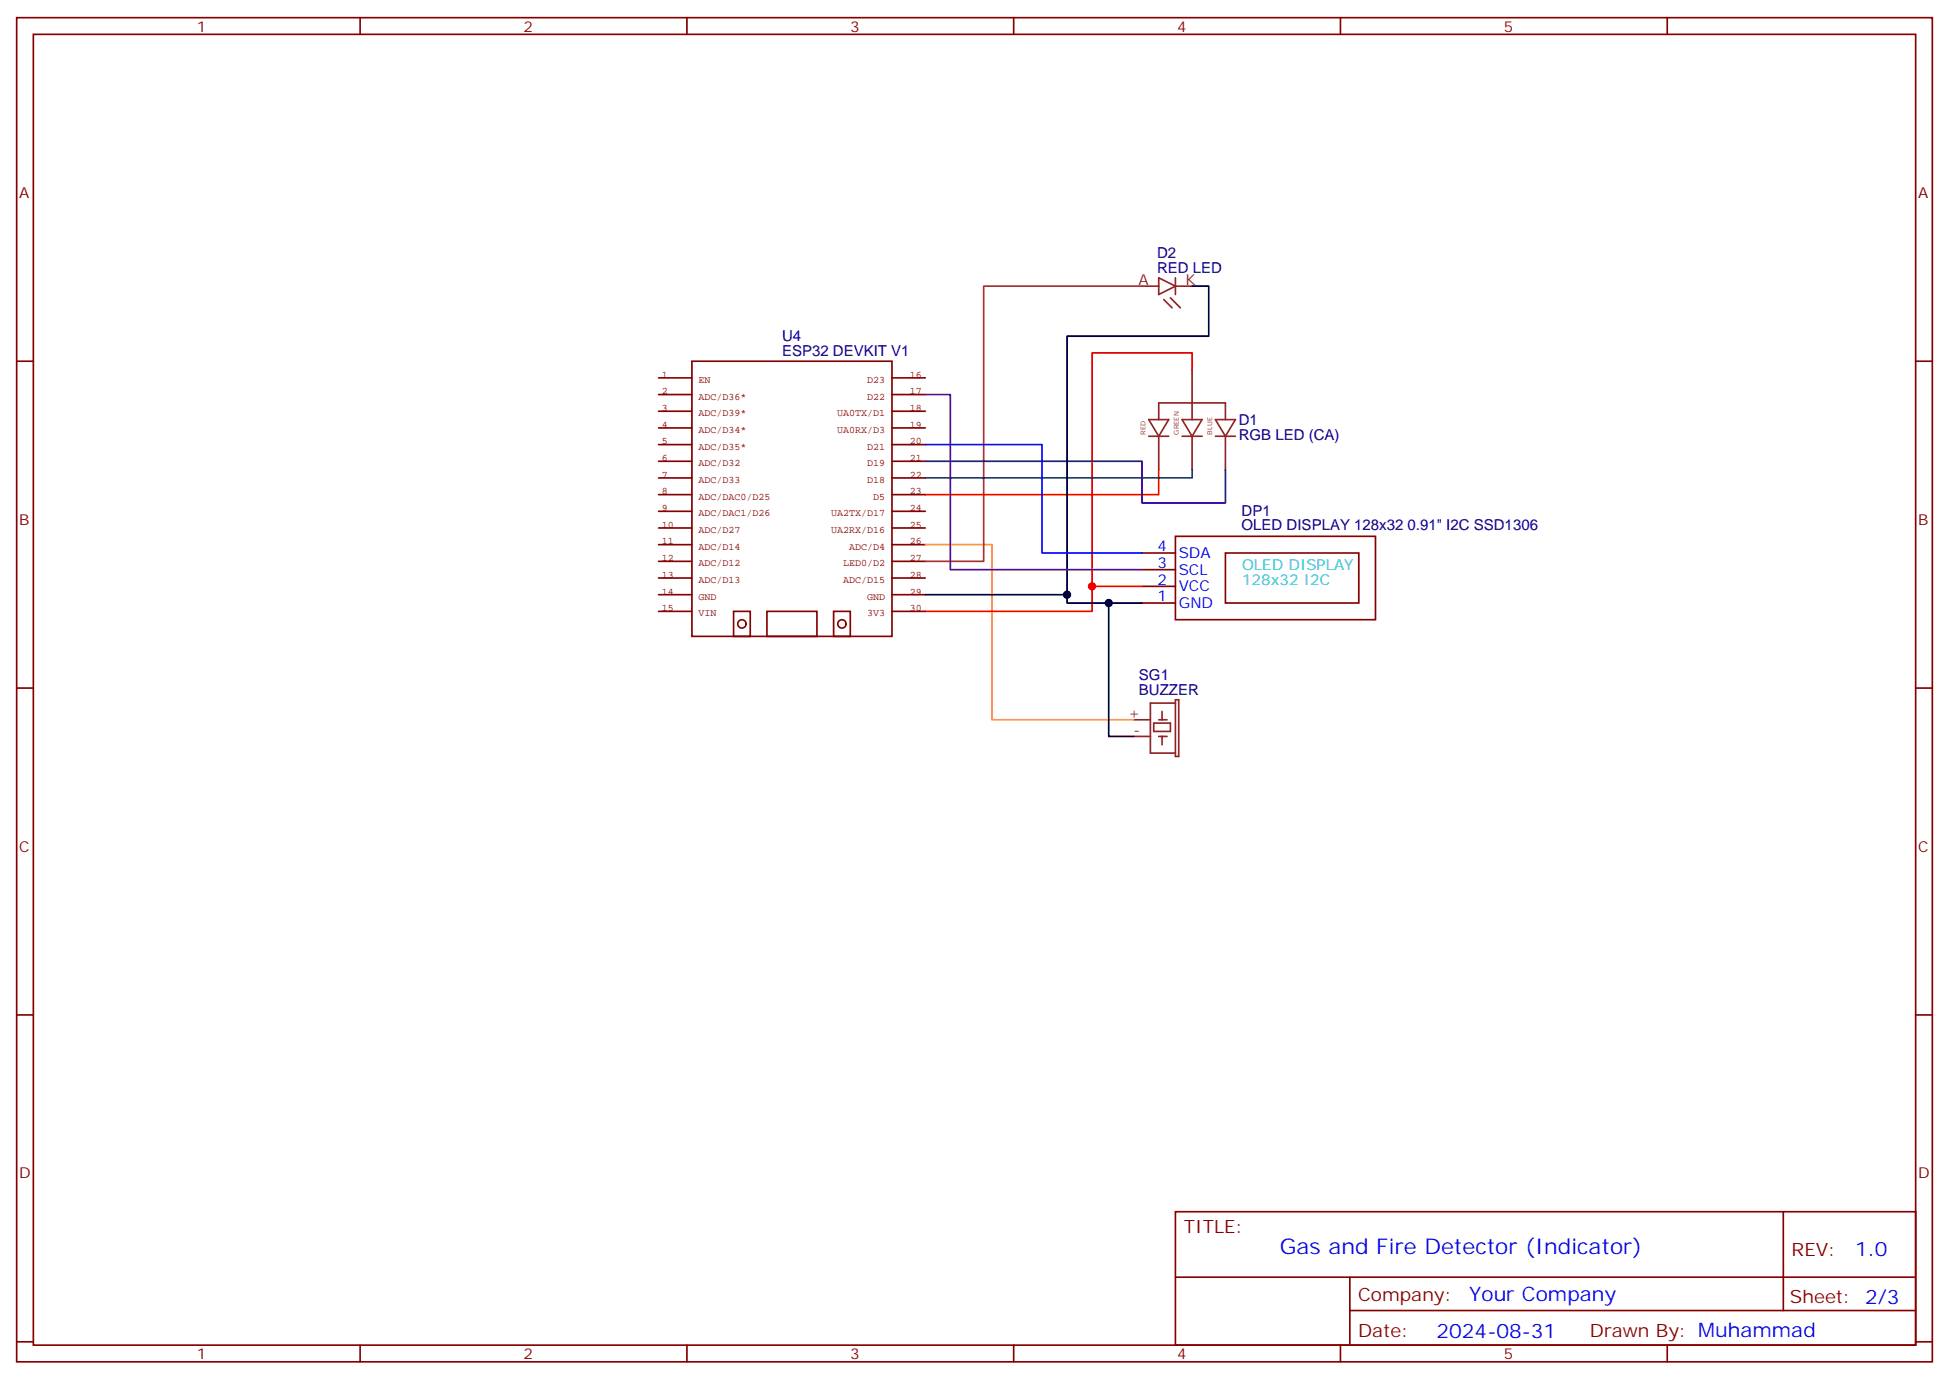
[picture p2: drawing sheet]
<svg xmlns="http://www.w3.org/2000/svg" width="412mm" height="292mm" viewBox="0 0 412 292" stroke-linecap="round" stroke-linejoin="round" font-family="sans-serif">
<g fill="none" stroke="#870000" stroke-width=".35">
<path d="M3.5 3.7h405.4v284.4h-405.4zM7.1 7.3h398.2v277.3h-398.2zM76.2 3.7v3.6M145.3 3.7v3.6M214.5 3.7v3.6M283.6 3.7v3.6M352.8 3.7v3.6M3.5 76.4h3.6M405.3 76.4h3.6M241.7 117h7M248.7 113.5h42.3v17.6h-42.3zM259.3 117h28.2v10.6h-28.2z"/>
<path d="M241.7 127.6h7M241.7 124h7M241.7 120.5h7M3.5 145.6h3.6M405.3 145.6h3.6M3.5 214.7h3.6M405.3 214.7h3.6M248.7 256.3h156.6v28.3h-156.6zM377.3 256.4v20.8M248.7 270.2h156.5M285.6 277.2h119.6M285.6 270.2v14.1"/>
<path d="M3.5 283.8h3.6M76.2 284.6v3.5M145.3 284.6v3.5M214.5 284.6v3.5M283.6 284.6v3.5M352.8 284.6v3.5M405.3 283.8h3.6"/>
</g>
<g fill="none" stroke="#850000" stroke-width=".35">
<path d="M139.3 79.9h7.1M146.4 76.4h42.3v58.2h-42.3zM188.7 79.9h7.1M139.3 83.5h7.1M139.3 87h7.1M139.3 90.5h7.1M139.3 94.1h7.1M139.3 97.6h7.1M188.7 83.5h7.1M188.7 87h7.1M188.7 90.5h7.1M188.7 94.1h7.1"/>
<path d="M188.7 97.6h7.1M139.3 111.7h7.1M139.3 115.2h7.1M139.3 118.7h7.1M139.3 101.1h7.1M139.3 104.6h7.1M139.3 108.2h7.1M188.7 111.7h7.1M188.7 115.2h7.1M188.7 118.7h7.1M188.7 101.1h7.1M188.7 104.6h7.1"/>
<path d="M188.7 108.2h7.1M139.3 122.3h7.1M139.3 125.8h7.1M139.3 129.3h7.1M155.2 129.3h3.5v5.3h-3.5zM162.3 129.3h10.6v5.3h-10.6zM176.4 129.3h3.5v5.3h-3.5zM188.7 122.3h7.1M188.7 125.8h7.1M188.7 129.3h7.1"/>
<circle cx="157" cy="132" r=".88"/>
<circle cx="178.2" cy="132" r=".88"/>
</g>
<g fill="none" stroke="#8c2424" stroke-width=".35">
<path d="M245.2 58.8l3.5 1.7-3.5 1.8zM248.7 58.8v3.5M241.7 60.5h3.5M246.2 63.4l1.8 1.7M247.6 63l2.2 2.1M248.7 60.5h3.5M252.2 78.2v10.6M243.1 88.8h4.2l-2.1 3.5zM243.1 92.3h4.2M245.2 88.8v-3.6h14.1v3.6M245.2 92.3v7M250.1 88.8h4.3l-2.2 3.5z"/>
<path d="M250.1 92.3h4.3M252.2 92.3v7M257.2 88.8h4.2l-2.1 3.5zM257.2 92.3h4.2M259.3 92.3v7M239.9 152.3h3.5M239.9 155.8h3.5M244.1 153h3.5v1.7h-3.5zM245.2 152.3h1.7M245.2 155.8h1.7M245.9 150.5v1.8M245.9 155.8v1.8"/>
<path d="M248.7 148h.7v12h-.7zM248.7 148.7h-5.3v10.6h5.3"/>
</g>
<path d="M195.8 115.2h14.1v37.1h30" fill="none" stroke="#ffa600" stroke-width=".35"/>
<path d="M241.7 60.5h-33.6v58.2h-12.3" fill="none" stroke="#a62929" stroke-width=".35"/>
<path d="M252.2 78.2v-3.6h-21.1v54.7h-35.3M245.2 99.3v5.3h-49.4M231.1 124h10.6" fill="none" stroke="#f00" stroke-width=".35"/>
<path d="M252.2 99.3v1.8h-56.4" fill="none" stroke="#008000" stroke-width=".35"/>
<path d="M195.8 97.6h45.9v8.8h17.6v-7.1" fill="none" stroke="#000080" stroke-width=".35"/>
<path d="M252.2 60.5h3.6v10.6h-30v54.7h-30M225.8 125.8v1.8h15.9M234.6 127.6v28.2h5.3" fill="none" stroke="#000" stroke-width=".35"/>
<path d="M195.8 83.5h5.3v37h40.6" fill="none" stroke="#800080" stroke-width=".35"/>
<path d="M195.8 94.1h24.7v22.9h21.2" fill="none" stroke="#00f" stroke-width=".35"/>
<g fill="#000">
<circle cx="225.8" cy="125.8" r=".88"/>
<circle cx="234.6" cy="127.6" r=".88"/>
</g>
<circle cx="231.1" cy="124" r=".88" fill="#f00"/>
<text font-size="4.6" fill="#00f" x="270.8" y="265.4">Gas and Fire Detector (Indicator)</text>
<g font-size="4.2" fill="#00f">
<text x="392.5" y="265.6">1.0</text>
<text x="310.9" y="275.2">Your Company</text>
<text x="304" y="283">2024-08-31</text>
</g>
<g font-size="3.9" fill="#800">
<text x="250.5" y="260.9">TITLE:</text>
<text x="379.1" y="265.6">REV:</text>
<text x="287.4" y="275.1">Company:</text>
<text x="378.7" y="275.7">Sheet: 2/3</text>
<text x="287.4" y="282.8">Date:</text>
<text x="336.4" y="282.9">Drawn By: Muhammad</text>
</g>
<g font-size="3.2" fill="#800">
<text x="41.6" y="6.7">1</text>
<text x="110.8" y="6.7">2</text>
<text x="179.9" y="6.7">3</text>
<text x="249.1" y="6.7">4</text>
<text x="318.2" y="6.7">5</text>
<text x="4.1" y="41.8">A</text>
<text x="405.9" y="41.8">A</text>
<text x="4.1" y="111">B</text>
<text x="405.9" y="111">B</text>
<text x="4.1" y="180.1">C</text>
<text x="405.9" y="180.1">C</text>
<text x="4.1" y="249.3">D</text>
<text x="405.9" y="249.3">D</text>
<text x="41.6" y="287.5">1</text>
<text x="110.8" y="287.5">2</text>
<text x="179.9" y="287.5">3</text>
<text x="249.1" y="287.5">4</text>
<text x="318.2" y="287.5">5</text>
</g>
<g font-size="3.2" fill="#000080">
<text x="244.8" y="57.7">RED LED</text>
<text x="244.8" y="54.5">D2</text>
<text x="165.5" y="75.4">ESP32 DEVKIT V1</text>
<text x="165.5" y="72.2">U4</text>
<text x="262.1" y="89.9">D1</text>
<text x="262.1" y="93.1">RGB LED (CA)</text>
<text x="262.7" y="112.2">OLED DISPLAY 128x32 0.91&quot; I2C SSD1306</text>
<text x="262.7" y="109.1">DP1</text>
<text x="241" y="143.9">SG1</text>
<text x="241" y="147">BUZZER</text>
</g>
<g font-size="3.2" fill="#8d2323">
<text x="240.9" y="60.2">A</text>
<text x="250.8" y="60.2">K</text>
<text x="238.7" y="151.9">+</text>
<text x="239.9" y="155.4">-</text>
</g>
<g font-size="3.2" fill="#00f">
<text x="244.9" y="116.6">4</text>
<text x="249.4" y="118">SDA</text>
<text x="244.9" y="123.7">2</text>
<text x="244.9" y="120.2">3</text>
<text x="249.4" y="125.1">VCC</text>
<text x="249.4" y="121.6">SCL</text>
<text x="244.9" y="127.2">1</text>
<text x="249.4" y="128.6">GND</text>
</g>
<g font-size="3.2" fill="#0cc">
<text x="262.8" y="120.5">OLED DISPLAY</text>
<text x="262.8" y="123.7">128x32 I2C</text>
</g>
<g font-size="2.1" fill="#840000">
<text x="140.1" y="79.9">1</text>
<text x="140.1" y="83.4">2</text>
<text x="147.8" y="81">EN</text>
<text x="183.5" y="81">D23</text>
<text x="192.5" y="79.9">16</text>
<text x="192.5" y="83.4">17</text>
<text x="140.1" y="87">3</text>
<text x="147.8" y="84.5">ADC/D36*</text>
<text x="147.8" y="88.1">ADC/D39*</text>
<text x="177.2" y="88.1">UA0TX/D1</text>
<text x="183.5" y="84.5">D22</text>
<text x="192.5" y="87">18</text>
<text x="140.1" y="90.5">4</text>
<text x="140.1" y="94">5</text>
<text x="147.8" y="91.6">ADC/D34*</text>
<text x="147.8" y="95.1">ADC/D35*</text>
<text x="177.2" y="91.6">UA0RX/D3</text>
<text x="183.5" y="95.1">D21</text>
<text x="192.5" y="90.5">19</text>
<text x="192.5" y="94">20</text>
<text x="140.1" y="97.5">6</text>
<text x="140.1" y="101.1">7</text>
<text x="147.8" y="98.6">ADC/D32</text>
<text x="183.5" y="98.6">D19</text>
<text x="192.5" y="97.5">21</text>
<text x="192.5" y="101.1">22</text>
<text x="140.1" y="104.6">8</text>
<text x="147.8" y="102.2">ADC/D33</text>
<text x="147.8" y="105.7">ADC/DAC0/D25</text>
<text x="183.5" y="102.2">D18</text>
<text x="184.8" y="105.7">D5</text>
<text x="192.5" y="104.6">23</text>
<text x="140.1" y="111.7">10</text>
<text x="140.1" y="108.1">9</text>
<text x="147.8" y="112.7">ADC/D27</text>
<text x="147.8" y="109.2">ADC/DAC1/D26</text>
<text x="175.9" y="109.2">UA2TX/D17</text>
<text x="175.9" y="112.7">UA2RX/D16</text>
<text x="192.5" y="108.1">24</text>
<text x="192.5" y="111.7">25</text>
<text x="140.1" y="115.2">11</text>
<text x="140.1" y="118.7">12</text>
<text x="147.8" y="116.3">ADC/D14</text>
<text x="147.8" y="119.8">ADC/D12</text>
<text x="178.4" y="119.8">LED0/D2</text>
<text x="179.7" y="116.3">ADC/D4</text>
<text x="192.5" y="115.2">26</text>
<text x="192.5" y="118.7">27</text>
<text x="140.1" y="122.2">13</text>
<text x="140.1" y="125.8">14</text>
<text x="147.8" y="123.3">ADC/D13</text>
<text x="178.4" y="123.3">ADC/D15</text>
<text x="192.5" y="122.2">28</text>
<text x="192.5" y="125.8">29</text>
<text x="140.1" y="129.3">15</text>
<text x="147.8" y="126.9">GND</text>
<text x="147.8" y="130.4">VIN</text>
<text x="183.5" y="126.9">GND</text>
<text x="183.5" y="130.4">3V3</text>
<text x="192.5" y="129.3">30</text>
</g>
<g font-size="1.4" fill="#8d2323">
<text x="242.4" y="91.9" transform="rotate(-90 242.4 91.9)">RED</text>
<text x="249.4" y="91.9" transform="rotate(-90 249.4 91.9)">GREEN</text>
<text x="256.5" y="91.9" transform="rotate(-90 256.5 91.9)">BLUE</text>
</g>
</svg>
